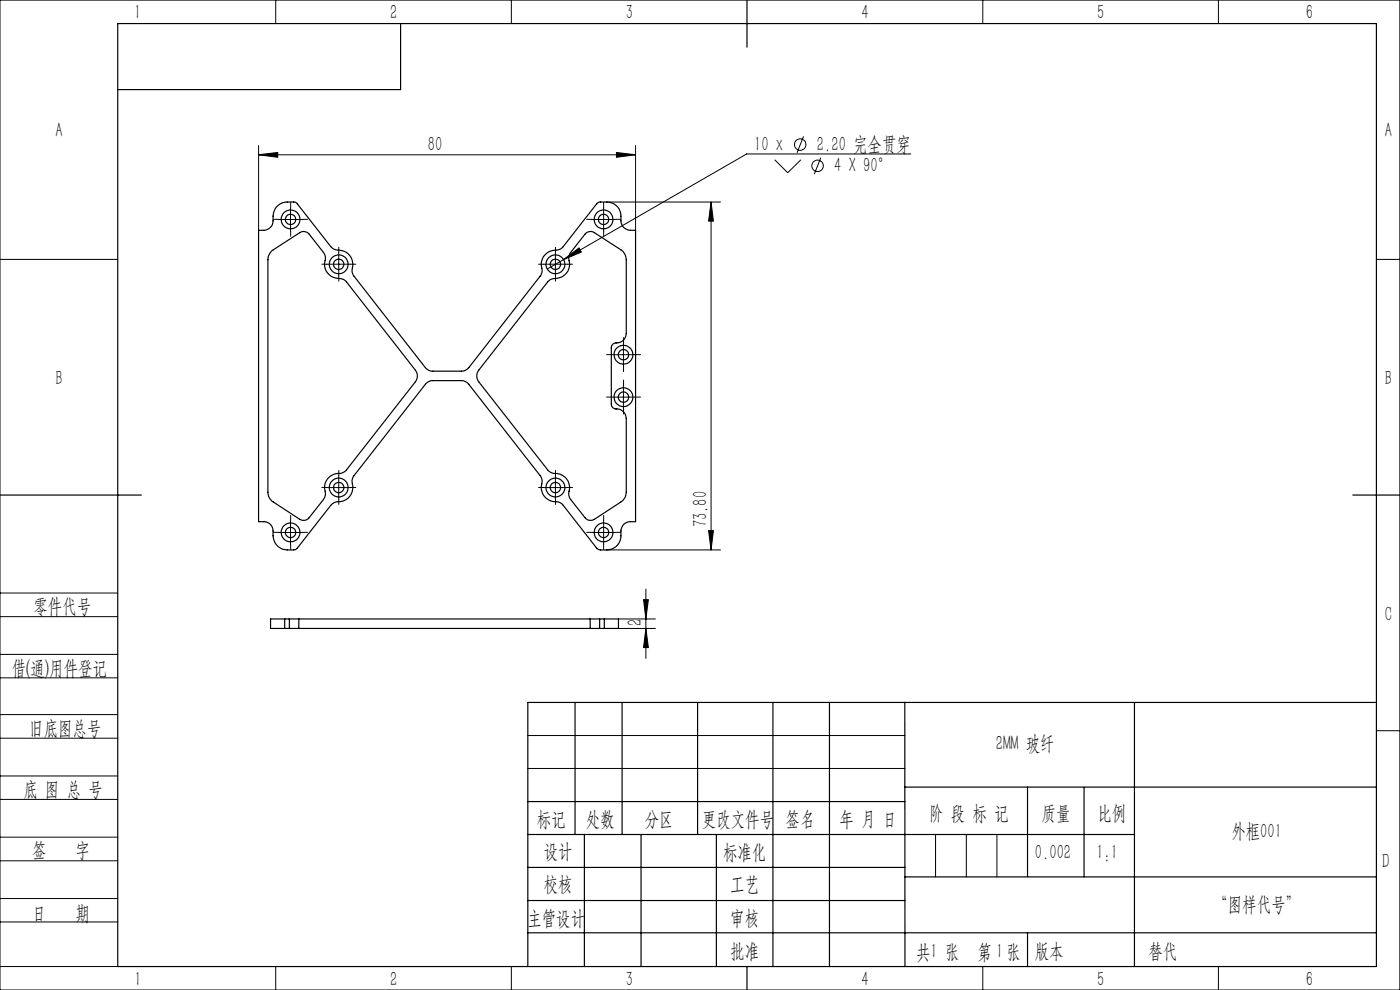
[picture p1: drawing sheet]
<svg xmlns="http://www.w3.org/2000/svg" width="297mm" height="210mm" viewBox="0 0 297 210" stroke-linecap="round" stroke-linejoin="round" font-family="sans-serif">
<g fill="none" stroke="#000" stroke-width=".21">
<path d="M0 0h297v210h-297zM58.5 0v5M108.5 0v5M208.5 0v5M258.5 0v5M54.9 32.8l4-.5v1.1zM54.9 30.9v18M54.9 32.8h79.9M130.8 32.3l4 .5-4 .6zM134.8 30.9v18M164.4 33.9l2.7 2.7 2.8-2.7M170.5 28.9l-1.4 3.5"/>
<path d="M174.1 33.4l-1.3 3.5M193.2 32.7h-34.8l-38.8 22.4M0 55h25M59.1 46.6h5M61.6 44.1v4.9M69.4 56h5M71.9 53.6v5M115.3 56h5M117.8 53.6v5M119.6 55.1l3.2-2.5 .5 .9zM119.6 55.1l-3.5 2M125.6 46.6h4.9"/>
<path d="M128.1 44.1v4.9M128.7 42.9h24.2M150.8 42.9v73.8M150.8 42.9l.5 4h-1zM292 55h5M129.8 75.2h5M132.3 72.7v5M129.8 84.2h5M132.3 81.7v5M59.1 113h5M61.6 110.4v5.1M69.4 103.4h5"/>
<path d="M71.9 100.9v5M115.3 103.4h5M117.8 100.9v5M125.6 113h4.9M128.1 110.4v5.1M128.7 116.7h24.2M150.3 112.6h1l-.5 4.1zM0 138.8h25M0 125.8h25M0 130.8h25M131.2 131.3h7.8M131.2 133.3h7.8"/>
<path d="M136.5 127.2h1l-.5 4.1zM137 124.9v14.8M137 133.3l.5 4.1h-1zM0 143.8h25M0 156.6h25M0 151.6h25M112 156h80M292 155h5M0 169.6h25M0 164.6h25M0 177.6h25M112 163h80"/>
<path d="M198.5 177v9M205 177v9M211.5 177v9M0 182.6h25M0 190.6h25M0 195.6h25M0 205h25M58.5 205v5M108.5 205v5M208.5 205v5M258.5 205v5"/>
<circle cx="169.8" cy="30.7" r="1.21"/>
<circle cx="173.4" cy="35.2" r="1.21"/>
</g>
<g fill="none" stroke="#000" stroke-width=".21" stroke-dasharray="30.5 1.3 1.3 1.3">
<path d="M59.2 46.5h-1.1M61.7 44v-1.1M61.7 49v1.1M64.2 46.5h1.1M69.4 56h-1.1M71.9 53.5v-1.1M71.9 58.5v1.1M74.4 56h1.1M115.3 56h-1.1M117.8 53.5v-1.1M117.8 58.5v1.1M120.3 56h1.1"/>
<path d="M125.6 46.5h-1.1M128.1 44v-1.1M128.1 49v1.1M130.6 46.5h1.1M129.8 75.2h-1.1M132.3 72.7v-1.1M132.3 77.7v1.1M134.8 75.2h1.1M129.8 84.2h-1.1M132.3 81.7v-1.1M132.3 86.7v1.1M134.8 84.2h1.1"/>
<path d="M59.2 112.9h-1.1M61.7 110.4v-1.1M61.7 115.4v1.1M64.2 112.9h1.1M69.4 103.4h-1.1M71.9 100.9v-1.1M71.9 105.9v1.1M74.4 103.4h1.1M115.3 103.4h-1.1M117.8 100.9v-1.1M117.8 105.9v1.1M120.3 103.4h1.1"/>
<path d="M125.6 112.9h-1.1M128.1 110.4v-1.1M128.1 115.4v1.1M130.6 112.9h1.1"/>
</g>
<g fill="none" stroke="#000" stroke-width=".25">
<path d="M25 5h267v200h-267zM85 5v14h-60M158.5 0v10M57.5 53.4l6.1-4.1a1.52 1.52 0 0 1 2 .4l3 3.8a2.24 2.24 0 0 1 .3 2.3 3.2 3.2 0 0 0 3.5 3.3l1 .5 14.7 18.9a2.01 2.01 0 0 1 0 2.5l-14.6 18.7a2.37 2.37 0 0 1-2.1 .8 3.1 3.1 0 0 0-2.4 4.2l-.1 .9-.3 .4-3 3.8a1.47 1.47 0 0 1-2 .4l-5.6-3.7a2.46 2.46 0 0 1-1.2-2.1v-49.3l.2-.9zM58.6 43.9a3.8 3.8 0 0 1 3.8-1l.6 .2 7.2 9.2a2.52 2.52 0 0 0 2.2 .8 3.1 3.1 0 0 1 2.3 4.2l.3 1.1 15.2 19.6a1.91 1.91 0 0 0 1.6 .7h6.1a1.91 1.91 0 0 0 1.5-.7l15.2-19.4a2.24 2.24 0 0 0 .2-2.3 3.2 3.2 0 0 1 3.6-3.3l.9-.5 7.3-9.4 .6-.2a3.8 3.8 0 0 1 4.1 1.4 4.9 4.9 0 0 1 .5 2.9 2.41 2.41 0 0 0 3 1.7v61.8a2.39 2.39 0 0 0-2.9 1.2l-.2 .7a3.2 3.2 0 0 1-2.4 4l-1.9 .1-.8-.4-7.1-9.1a2.17 2.17 0 0 0-2.2-.8 3.1 3.1 0 0 1-2.3-4.2l-.3-1.1-15.3-19.6a2.08 2.08 0 0 0-1.5-.8h-6.1a2.08 2.08 0 0 0-1.6 .8l-15.1 19.4a2.29 2.29 0 0 0-.2 2.3 3.1 3.1 0 0 1-3.6 3.3l-.8 .3-.3 .4-7.1 9.1-.7 .3a3.5 3.5 0 0 1-4.1-1.5 5.2 5.2 0 0 1-.4-2.9l-.1-.3a1.93 1.93 0 0 0-1.8-1.2h-1.1v-61.8a2.35 2.35 0 0 0 3-1.7v-.4a4.1 4.1 0 0 1 .7-2.9zM124.1 49.7a1.52 1.52 0 0 1 2-.4l5.6 3.7a2.58 2.58 0 0 1 1.2 2.1v15.7a2.21 2.21 0 0 1-2.6 2l-.4 .4-.2 .6v12a1.22 1.22 0 0 0 1.5 1l.7 .3a1.92 1.92 0 0 1 1 1.7v15.6a2.46 2.46 0 0 1-1.2 2.1l-5.6 3.7a1.47 1.47 0 0 1-2-.4l-3-3.8a2.29 2.29 0 0 1-.3-2.3 3.1 3.1 0 0 0-3.5-3.3l-1-.6-14.7-18.8a2.01 2.01 0 0 1 0-2.5l14.6-18.7a2.37 2.37 0 0 1 2.1-.8 3.1 3.1 0 0 0 2.3-4.2l.3-1.1zM0 105h30M287 105h10M60.4 131.3h-3v2h3M60.4 131.3h1M60.4 133.3h1M60.4 131.3v2"/>
<path d="M61.4 133.3h2M61.4 131.3h2M61.4 131.3v2M63.4 131.3h61.8M63.4 133.3h61.8M63.4 131.3v2M125.2 133.3h2M125.2 131.3h2M125.2 131.3v2M127.2 131.3h1M127.2 133.3h1M127.2 131.3v2"/>
<path d="M128.2 131.3h3v2h-3M128.2 131.3v2M122 149v28M132 149v28M148 149v28M164 149v56M176 149v56M191.9 149l.1 56M240.7 149v56M292 149h-180v56M112 177h128.7M112 170h80"/>
<path d="M124 177v28M136 177v28M152 177v28M191.9 167h100.1M218 167v18.9M230 167v19M112 197.9h180M112 184h80M112 191h80M192 186h100M218 197.9v7.1M158.5 205v5"/>
<circle cx="61.6" cy="46.5" r="2"/>
<circle cx="61.6" cy="46.5" r="1.1"/>
<circle cx="71.8" cy="56.1" r="1.1"/>
<circle cx="71.8" cy="56.1" r="1.99"/>
<circle cx="117.8" cy="56.1" r="1.1"/>
<circle cx="117.8" cy="56.1" r="2"/>
<circle cx="128" cy="46.5" r="1.1"/>
<circle cx="128" cy="46.5" r="1.99"/>
<circle cx="132.3" cy="75.2" r="2.01"/>
<circle cx="132.3" cy="75.2" r="1.1"/>
<circle cx="132.3" cy="84.2" r="2.01"/>
<circle cx="132.3" cy="84.2" r="1.1"/>
<circle cx="61.6" cy="112.9" r="2"/>
<circle cx="61.6" cy="112.9" r="1.1"/>
<circle cx="71.8" cy="103.4" r="1.1"/>
<circle cx="71.8" cy="103.4" r="2"/>
<circle cx="117.8" cy="103.4" r="1.1"/>
<circle cx="117.8" cy="103.4" r="2.01"/>
<circle cx="128" cy="112.9" r="1.1"/>
<circle cx="128" cy="112.9" r="1.99"/>
</g>
<g fill="#000">
<path d="M54.9 32.8l4-.5v1.1zM130.8 32.3l4 .5-4 .6zM119.6 55.1l3.7-1.6-.5-.9z"/>
<path d="M150.8 42.9l.5 4h-1zM150.3 112.6h1l-.5 4.1zM136.5 127.2h1l-.5 4.1zM137 133.3l.5 4.1h-1z"/>
</g>
<g font-size="4.4">
<text x="28.5" y="4.1">1</text>
<text x="82.7" y="4.1">2</text>
<text x="132.7" y="4.1">3</text>
<text x="182.7" y="4.1">4</text>
<text x="232.7" y="4.1">5</text>
<text x="277" y="4.1">6</text>
<text x="11.8" y="29.1">A</text>
<text x="293.8" y="29.1">A</text>
<text x="90.8" y="32">80</text>
<text x="160" y="32">10 x</text>
<text x="173.3" y="32">2.20 完全贯穿</text>
<text x="177" y="36.5">4 X 90°</text>
<text x="11.8" y="81.6">B</text>
<text x="293.8" y="81.6">B</text>
<text x="150" y="111.8" transform="rotate(-90 150 111.8)">73.80</text>
<text x="7.1" y="130.1">零件代号</text>
<text x="293.8" y="131.6">C</text>
<text x="136.2" y="132.9" transform="rotate(-90 136.2 132.9)">2</text>
<text x="2.5" y="143.2">借(通)用件登记</text>
<text x="6.2" y="155.8">旧底图总号</text>
<text x="211.3" y="159.1">2MM 玻纤</text>
<text x="5" y="168.9">底 图 总 号</text>
<text x="197.1" y="173.8">阶 段 标 记</text>
<text x="221" y="173.8">质量</text>
<text x="232.8" y="173.8">比例</text>
<text x="113.9" y="175.2">标记</text>
<text x="124.3" y="175.2">处数</text>
<text x="136.8" y="175.2">分区</text>
<text x="148.9" y="175.2">更改文件号</text>
<text x="166.7" y="175.2">签名</text>
<text x="178.1" y="175.2">年 月 日</text>
<text x="261.2" y="177.8">外框001</text>
<text x="6.8" y="181.9">签</text>
<text x="16" y="181.9">字</text>
<text x="115.3" y="182.1">设计</text>
<text x="153.4" y="182.2">标准化</text>
<text x="219.6" y="182.1">0.002</text>
<text x="232.6" y="182.1">1:1</text>
<text x="293.3" y="184.1">D</text>
<text x="115.3" y="189">校核</text>
<text x="154.9" y="189">工艺</text>
<text x="6.8" y="195.2">日</text>
<text x="16" y="195.2">期</text>
<text x="111.9" y="196.2">主管设计</text>
<text x="154.9" y="196.2">审核</text>
<text x="257.4" y="193.2">“图样代号”</text>
<text x="154.9" y="203.1">批准</text>
<text x="194.4" y="203.4">共 张</text>
<text x="197.4" y="203.1">1</text>
<text x="207.4" y="203.4">第 张</text>
<text x="211.3" y="203.1">1</text>
<text x="219.5" y="203.1">版本</text>
<text x="243.6" y="203.1">替代</text>
<text x="28.5" y="209.1">1</text>
<text x="82.8" y="209.1">2</text>
<text x="132.7" y="209.1">3</text>
<text x="182.7" y="209.1">4</text>
<text x="232.7" y="209.1">5</text>
<text x="277" y="209.1">6</text>
</g>
</svg>
